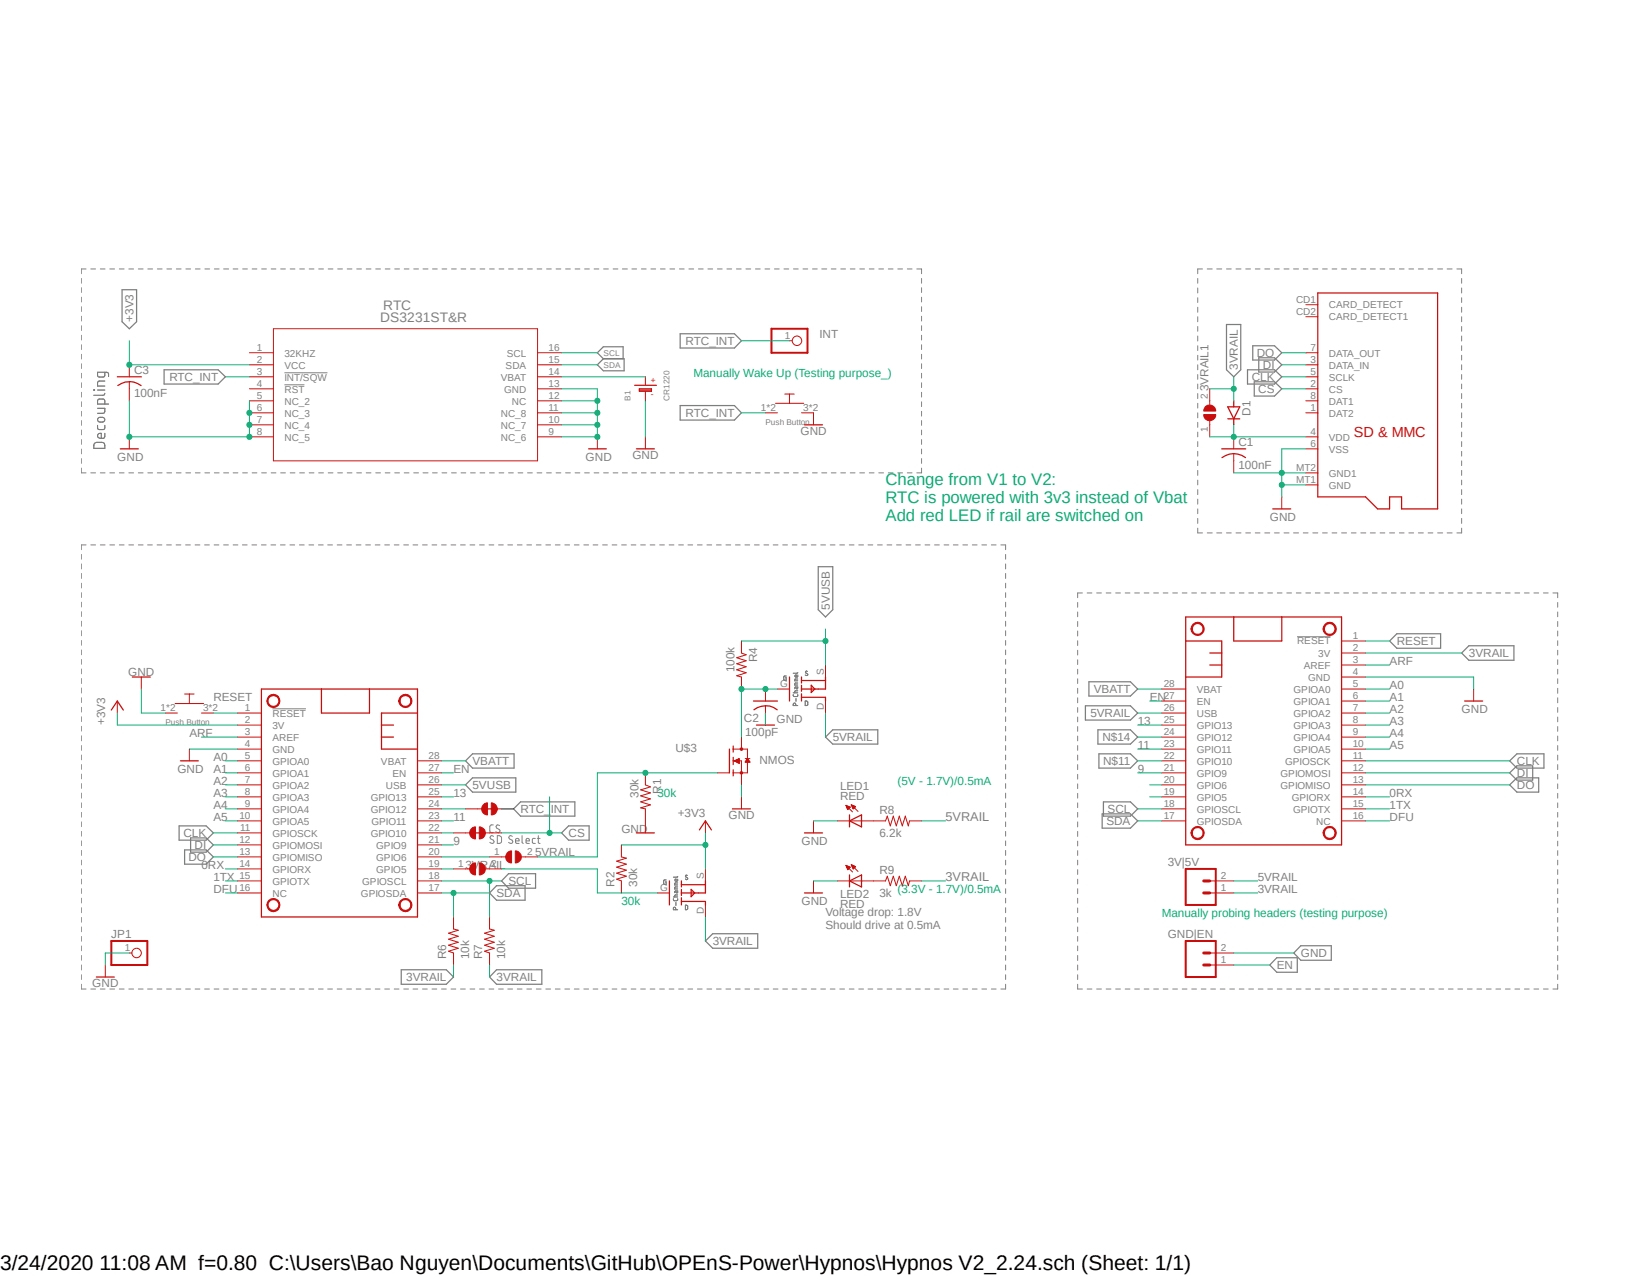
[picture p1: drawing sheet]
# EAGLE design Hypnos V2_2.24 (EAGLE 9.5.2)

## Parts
3VRAIL  SJ  [SJ]
3VRAIL1  SJ  [SJ]
3V|5V  CONN_021X02_NO_SILK  [1X02_NO_SILK]
5VRAIL  SJ  [SJ]
B1  CR1220  BATTERYCR1220_SMT  [CR1220]
C1  100nF  C-USC1206  [C1206]
C2  100pF  C-USC0805  [C0805]
C3  100nF  C-USC1206  [C1206]
CS  SD Select  JUMPER-SMT_2_NC_TRACE_SILK  [SMT-JUMPER_2_NC_TRACE_SILK]
D1  D-SOD123  [SOD123]
GND|EN  CONN_021X02_NO_SILK  [1X02_NO_SILK]
INT  PINHD-1X1CB  [1X01-CLEANBIG]
JP1  PINHD-1X1CB  [1X01-CLEANBIG]
LED1  RED  LEDCHIPLED_0805  [CHIPLED_0805]
LED2  RED  LEDCHIPLED_0805  [CHIPLED_0805]
MICROSD  MICROSD  [MICROSD]
MS1  FEATHERWING  [FEATHERWING]
MS2  FEATHERWING  [FEATHERWING]
PMOS1  SSM3J3228R  [SOT-23-3]
PMOS2  SSM3J3228R  [SOT-23-3]
R1  30k  WSLP1206R0500FEA  [RES_1206]
R2  30k  WSLP1206R0500FEA  [RES_1206]
R4  100k  WSLP1206R0500FEA  [RES_1206]
R6  10k  WSLP1206R0500FEA  [RES_1206]
R7  10k  WSLP1206R0500FEA  [RES_1206]
R8  6.2k  WSLP1206R0500FEA  [RES_1206]
R9  3k  WSLP1206R0500FEA  [RES_1206]
RTC  DS3231ST&R  [21-0042B_16]
RTC_INT  JUMPER-SMT_2_NC_TRACE_SILK  [SMT-JUMPER_2_NC_TRACE_SILK]
U$1  PUSH_BUTTON  [PUSHBUTTON_SMD]
U$2  PUSH_BUTTON  [PUSHBUTTON_SMD]
U$3  NMOS  [SOT23-S]

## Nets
0RX: MS1.14(GPIORX) MS2.14(GPIORX)
1TX: MS1.15(GPIOTX) MS2.15(GPIOTX)
3VRAIL: 3VRAIL1.2 3V|5V.1 D1.2(A) MS1.2(3V) PMOS2.D R6.1 R7.1 R9.2
5VRAIL: 3V|5V.2 MS1.26(USB) PMOS1.D R8.2
5VUSB: MS2.26(USB) PMOS1.S R4.1
9: MS1.21(GPIO9) MS2.21(GPIO9)
11: MS1.23(GPIO11) MS2.23(GPIO11)
13: MS1.25(GPIO13) MS2.25(GPIO13)
+3V3: C3.1 MS2.2(3V) PMOS2.S R2.2 RTC.2(VCC)
A0: MS1.5(GPIOA0) MS2.5(GPIOA0)
A1: MS1.6(GPIOA1) MS2.6(GPIOA1)
A2: MS1.7(GPIOA2) MS2.7(GPIOA2)
A3: MS1.8(GPIOA3) MS2.8(GPIOA3)
A4: MS1.9(GPIOA4) MS2.9(GPIOA4)
A5: MS1.10(GPIOA5) MS2.10(GPIOA5)
ARF: MS1.3(AREF) MS2.3(AREF)
CLK: MICROSD.5(SCLK) MS1.11(GPIOSCK) MS2.11(GPIOSCK)
CS: CS.2 MICROSD.2(CS)
DFU: MS1.16(NC) MS2.16(NC)
DI: MICROSD.3(DATA_IN) MS1.12(GPIOMOSI) MS2.12(GPIOMOSI)
DO: MICROSD.7(DATA_OUT) MS1.13(GPIOMISO) MS2.13(GPIOMISO)
EN: GND|EN.1 MS1.27(EN) MS2.27(EN)
GND: B1.- C1.2 C2.2 C3.2 GND|EN.2 JP1.1 LED1.C LED2.C MICROSD.6(VSS) MICROSD.MT1(GND) MICROSD.MT2(GND1) MS1.4(GND) MS2.4(GND) R1.2 RTC.5(NC_2) RTC.6(NC_3) RTC.7(NC_4) RTC.8(NC_5) RTC.9(NC_6) RTC.10(NC_7) RTC.11(NC_8) RTC.12(NC) RTC.13(GND) U$1.1 U$1.2 U$2.3 U$2.4 U$3.2(S)
N$1: 5VRAIL.1 MS2.20(GPIO6)
N$2: B1.+$1(+) RTC.14(VBAT)
N$3: 3VRAIL.1 MS2.19(GPIO5)
N$4: 5VRAIL.2 R1.1 U$3.1(G)
N$5: 3VRAIL.2 PMOS2.G R2.1
N$7: MS1.20(GPIO6)
N$8: MS1.19(GPIO5)
N$10: C2.1 PMOS1.G R4.2 U$3.3(D)
N$11: CS.1 MS1.22(GPIO10) MS2.22(GPIO10)
N$12: LED1.A R8.1
N$13: LED2.A R9.1
N$14: MS1.24(GPIO12) MS2.24(GPIO12) RTC_INT.1
RESET: MS1.1(!RESET) MS2.1(!RESET) U$1.3 U$1.4
RTC_INT [sig]: INT.1 RTC.3(!INT/SQW) RTC_INT.2 U$2.1 U$2.2
SCL: MS1.18(GPIOSCL) MS2.18(GPIOSCL) R7.2 RTC.16(SCL)
SDA: MS1.17(GPIOSDA) MS2.17(GPIOSDA) R6.2 RTC.15(SDA)
VBATT [sig]: MS1.28(VBAT) MS2.28(VBAT)
VDD: 3VRAIL1.1 C1.1 D1.1(C) MICROSD.4(VDD)
Unconnected: MICROSD.1(DAT2) MICROSD.8(DAT1) MICROSD.CD1(CARD_DETECT) MICROSD.CD2(CARD_DETECT1) RTC.1(32KHZ) RTC.4(!RST)

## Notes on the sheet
- Manually Wake Up (Testing purpose_)
- Decoupling
- Change from V1 to V2:
  RTC is powered with 3v3 instead of Vbat
  Add red LED if rail are switched on
- (5V - 1.7V)/0.5mA
- 30k
- (3.3V - 1.7V)/0.5mA
- 30k
- Manually probing headers (testing purpose)
- Voltage drop: 1.8V
  Should drive at 0.5mA

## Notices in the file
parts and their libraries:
SparkFun-PowerSymbols: Licensing: Creative Commons ShareAlike 4.0 International - https://creativecommons.org/licenses/by-sa/4.0
microbuilder: This work is placed in the public domain, and may be freely used for commercial and non-commercial work with the following conditions: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
